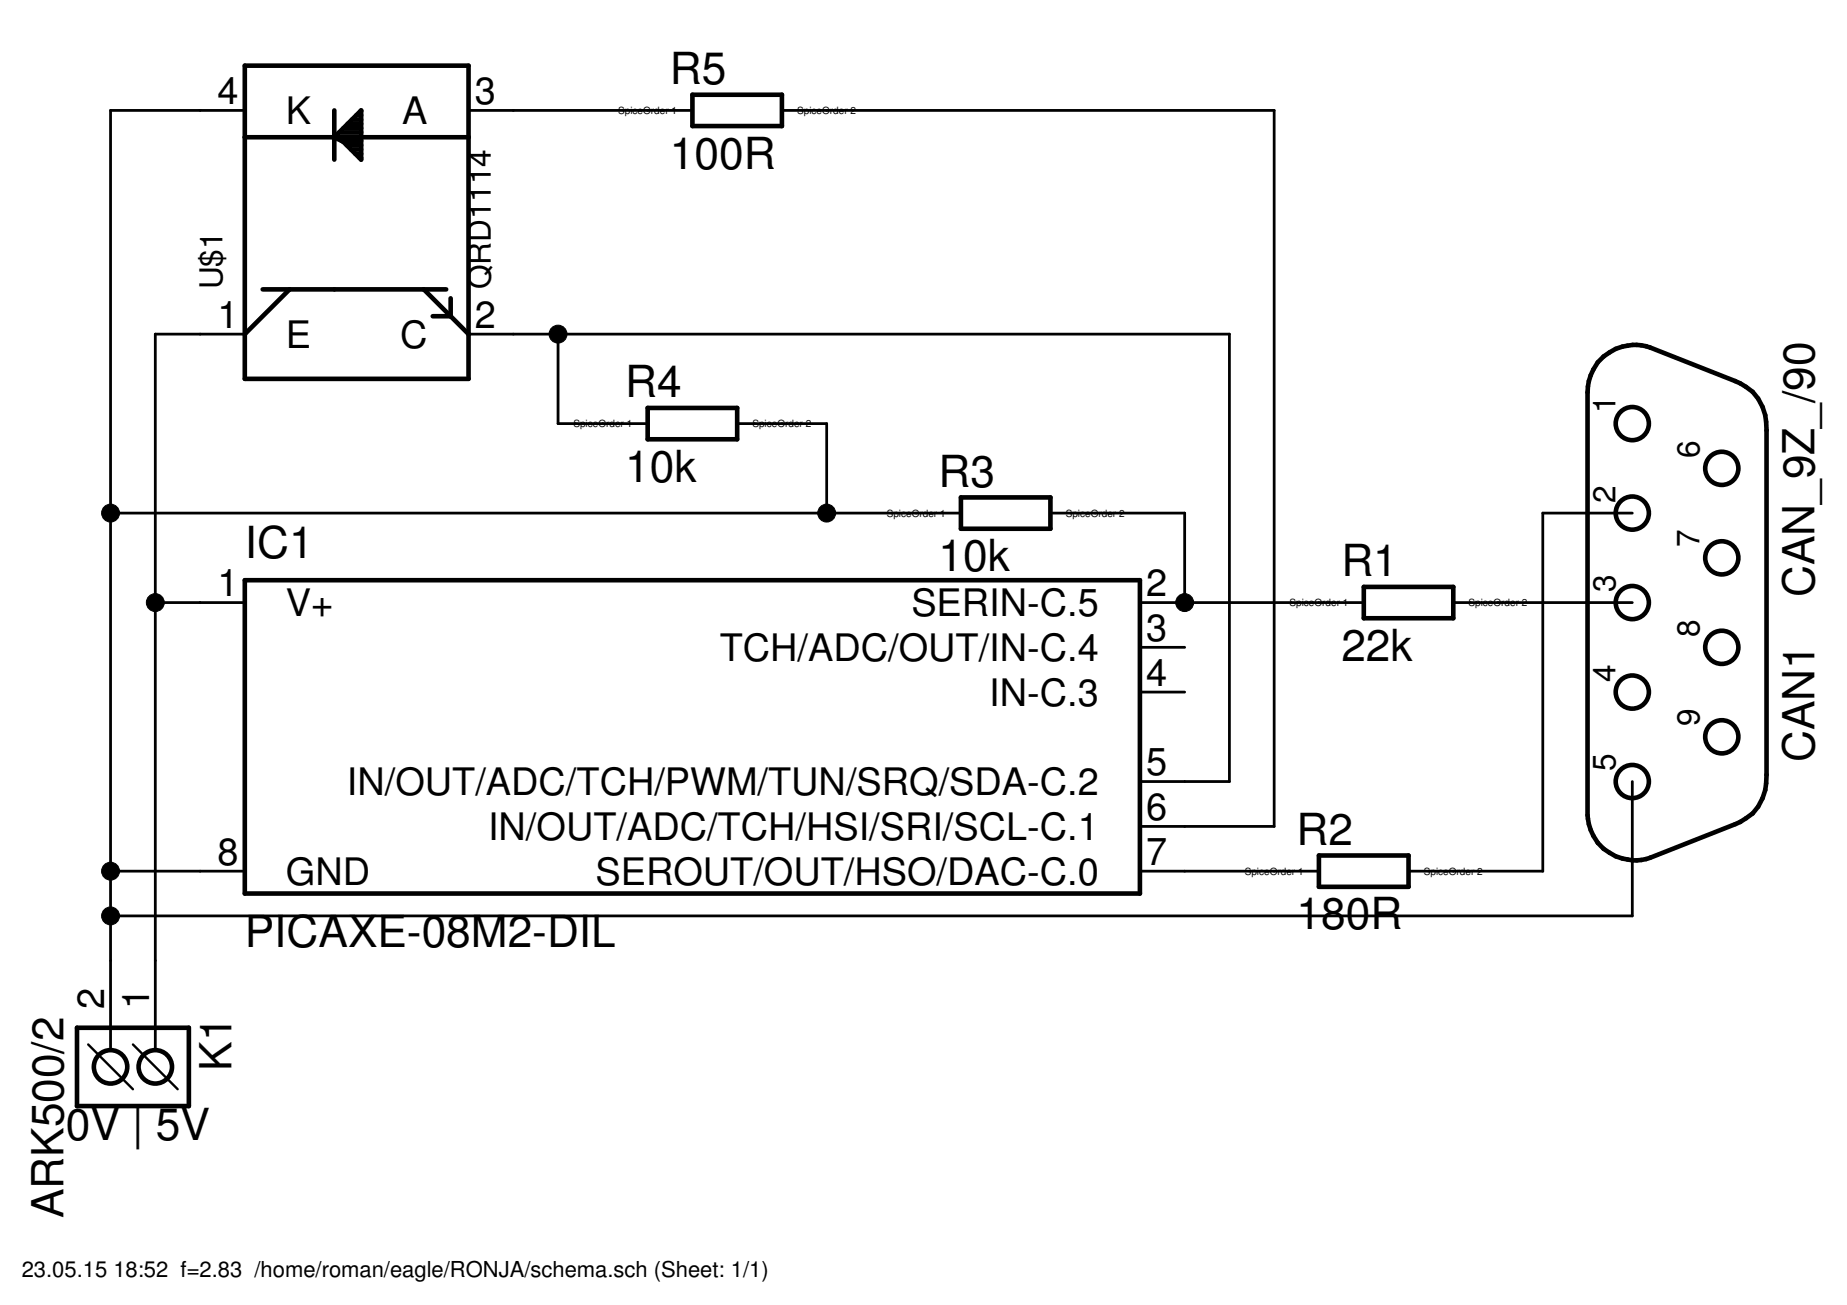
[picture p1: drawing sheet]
<?xml version="1.0" encoding="utf-8"?>
<!DOCTYPE eagle SYSTEM "eagle.dtd">
<!--
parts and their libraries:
Copyright (C) PaJa 2011-2014
-->
<eagle version="7.3.0">
<drawing>
<settings>
<setting alwaysvectorfont="no"/>
<setting verticaltext="up"/>
</settings>
<grid distance="0.1" unitdist="inch" unit="inch" style="lines" multiple="1" display="no" altdistance="0.01" altunitdist="inch" altunit="inch"/>
<schematic xreflabel="%F%N/%S.%C%R" xrefpart="/%S.%C%R">
<libraries>
<library name="PICAXE">
<symbols>
<symbol name="PICAXE-08M2">
<wire x1="-25.4" y1="-8.89" x2="-25.4" y2="8.89" width="0.254" layer="94"/>
<wire x1="-25.4" y1="8.89" x2="25.4" y2="8.89" width="0.254" layer="94"/>
<wire x1="25.4" y1="8.89" x2="25.4" y2="-8.89" width="0.254" layer="94"/>
<wire x1="25.4" y1="-8.89" x2="-25.4" y2="-8.89" width="0.254" layer="94"/>
<pin name="V+@1" x="-27.94" y="7.62" length="short" direction="pwr"/>
<pin name="SERIN-C.5@2" x="27.94" y="7.62" length="short" direction="in" rot="R180"/>
<pin name="TCH/ADC/OUT/IN-C.4@3" x="27.94" y="5.08" length="short" rot="R180"/>
<pin name="IN-C.3@4" x="27.94" y="2.54" length="short" direction="in" rot="R180"/>
<pin name="IN/OUT/ADC/TCH/PWM/TUN/SRQ/SDA-C.2@5" x="27.94" y="-2.54" length="short" rot="R180"/>
<pin name="IN/OUT/ADC/TCH/HSI/SRI/SCL-C.1@6" x="27.94" y="-5.08" length="short" rot="R180"/>
<pin name="SEROUT/OUT/HSO/DAC-C.0@7" x="27.94" y="-7.62" length="short" direction="out" rot="R180"/>
<pin name="GND@8" x="-27.94" y="-7.62" length="short" direction="pwr"/>
<text x="-25.4" y="10.16" size="1.778" layer="95">&gt;NAME</text>
<text x="-25.4" y="-10.16" size="1.778" layer="96" align="top-left">&gt;VALUE</text>
</symbol>
</symbols>
<devicesets>
<deviceset name="PICAXE-08M2" prefix="IC">
<gates>
<gate name="G$1" symbol="PICAXE-08M2" x="17.78" y="-10.16"/>
</gates>
<devices>
<device name="-DIL" package="DIL8">
<connects>
<connect gate="G$1" pin="GND@8" pad="8"/>
<connect gate="G$1" pin="IN-C.3@4" pad="4"/>
<connect gate="G$1" pin="IN/OUT/ADC/TCH/HSI/SRI/SCL-C.1@6" pad="6"/>
<connect gate="G$1" pin="IN/OUT/ADC/TCH/PWM/TUN/SRQ/SDA-C.2@5" pad="5"/>
<connect gate="G$1" pin="SERIN-C.5@2" pad="2"/>
<connect gate="G$1" pin="SEROUT/OUT/HSO/DAC-C.0@7" pad="7"/>
<connect gate="G$1" pin="TCH/ADC/OUT/IN-C.4@3" pad="3"/>
<connect gate="G$1" pin="V+@1" pad="1"/>
</connects>
<technologies>
<technology name=""/>
</technologies>
</device>
<device name="-SMD" package="SOIC8">
<connects>
<connect gate="G$1" pin="GND@8" pad="8"/>
<connect gate="G$1" pin="IN-C.3@4" pad="4"/>
<connect gate="G$1" pin="IN/OUT/ADC/TCH/HSI/SRI/SCL-C.1@6" pad="6"/>
<connect gate="G$1" pin="IN/OUT/ADC/TCH/PWM/TUN/SRQ/SDA-C.2@5" pad="5"/>
<connect gate="G$1" pin="SERIN-C.5@2" pad="2"/>
<connect gate="G$1" pin="SEROUT/OUT/HSO/DAC-C.0@7" pad="7"/>
<connect gate="G$1" pin="TCH/ADC/OUT/IN-C.4@3" pad="3"/>
<connect gate="G$1" pin="V+@1" pad="1"/>
</connects>
<technologies>
<technology name=""/>
</technologies>
</device>
</devices>
</deviceset>
</devicesets>
</library>
<library name="eagle-ltspice">
<symbols>
<symbol name="R">
<wire x1="-2.54" y1="-0.889" x2="2.54" y2="-0.889" width="0.254" layer="94"/>
<wire x1="2.54" y1="0.889" x2="-2.54" y2="0.889" width="0.254" layer="94"/>
<wire x1="2.54" y1="-0.889" x2="2.54" y2="0.889" width="0.254" layer="94"/>
<wire x1="-2.54" y1="-0.889" x2="-2.54" y2="0.889" width="0.254" layer="94"/>
<pin name="1" x="-5.08" y="0" visible="off" length="short" direction="pas" swaplevel="1"/>
<pin name="2" x="5.08" y="0" visible="off" length="short" direction="pas" swaplevel="1" rot="R180"/>
<text x="-3.81" y="1.4986" size="1.778" layer="95">&gt;NAME</text>
<text x="-3.81" y="-3.302" size="1.778" layer="96">&gt;VALUE</text>
<text x="-5.08" y="0" size="0.4064" layer="99" align="center">SpiceOrder 1</text>
<text x="5.08" y="0" size="0.4064" layer="99" align="center">SpiceOrder 2</text>
</symbol>
</symbols>
<devicesets>
<deviceset name="R" prefix="R" uservalue="yes">
<gates>
<gate name="G$1" symbol="R" x="0" y="0"/>
</gates>
<devices>
<device name="0204/7" package="0204/7">
<connects>
<connect gate="G$1" pin="1" pad="1"/>
<connect gate="G$1" pin="2" pad="2"/>
</connects>
<technologies>
<technology name="">
<attribute name="SPICEMODEL" value="NONE" constant="no"/>
<attribute name="SPICEPREFIX" value="R" constant="no"/>
</technology>
</technologies>
</device>
<device name="0207/10" package="0207/10">
<connects>
<connect gate="G$1" pin="1" pad="1"/>
<connect gate="G$1" pin="2" pad="2"/>
</connects>
<technologies>
<technology name="">
<attribute name="SPICEMODEL" value="NONE" constant="no"/>
<attribute name="SPICEPREFIX" value="R" constant="no"/>
</technology>
</technologies>
</device>
<device name="R0201" package="R0201">
<connects>
<connect gate="G$1" pin="1" pad="1"/>
<connect gate="G$1" pin="2" pad="2"/>
</connects>
<technologies>
<technology name="">
<attribute name="SPICEMODEL" value="NONE" constant="no"/>
<attribute name="SPICEPREFIX" value="R" constant="no"/>
</technology>
</technologies>
</device>
<device name="R0402" package="R0402">
<connects>
<connect gate="G$1" pin="1" pad="1"/>
<connect gate="G$1" pin="2" pad="2"/>
</connects>
<technologies>
<technology name="">
<attribute name="SPICEMODEL" value="NONE" constant="no"/>
<attribute name="SPICEPREFIX" value="R" constant="no"/>
</technology>
</technologies>
</device>
<device name="R0603" package="R0603">
<connects>
<connect gate="G$1" pin="1" pad="1"/>
<connect gate="G$1" pin="2" pad="2"/>
</connects>
<technologies>
<technology name="">
<attribute name="SPICEMODEL" value="NONE" constant="no"/>
<attribute name="SPICEPREFIX" value="R" constant="no"/>
</technology>
</technologies>
</device>
<device name="" package="R0805">
<connects>
<connect gate="G$1" pin="1" pad="1"/>
<connect gate="G$1" pin="2" pad="2"/>
</connects>
<technologies>
<technology name="">
<attribute name="SPICEMODEL" value="NONE" constant="no"/>
<attribute name="SPICEPREFIX" value="R" constant="no"/>
</technology>
</technologies>
</device>
<device name="R1005" package="R1005">
<connects>
<connect gate="G$1" pin="1" pad="1"/>
<connect gate="G$1" pin="2" pad="2"/>
</connects>
<technologies>
<technology name="">
<attribute name="SPICEMODEL" value="NONE" constant="no"/>
<attribute name="SPICEPREFIX" value="R" constant="no"/>
</technology>
</technologies>
</device>
<device name="R1206" package="R1206">
<connects>
<connect gate="G$1" pin="1" pad="1"/>
<connect gate="G$1" pin="2" pad="2"/>
</connects>
<technologies>
<technology name="">
<attribute name="SPICEMODEL" value="NONE" constant="no"/>
<attribute name="SPICEPREFIX" value="R" constant="no"/>
</technology>
</technologies>
</device>
<device name="R1210" package="R1210">
<connects>
<connect gate="G$1" pin="1" pad="1"/>
<connect gate="G$1" pin="2" pad="2"/>
</connects>
<technologies>
<technology name="">
<attribute name="SPICEMODEL" value="NONE" constant="no"/>
<attribute name="SPICEPREFIX" value="R" constant="no"/>
</technology>
</technologies>
</device>
<device name="R1218" package="R1218">
<connects>
<connect gate="G$1" pin="1" pad="1"/>
<connect gate="G$1" pin="2" pad="2"/>
</connects>
<technologies>
<technology name="">
<attribute name="SPICEMODEL" value="NONE" constant="no"/>
<attribute name="SPICEPREFIX" value="R" constant="no"/>
</technology>
</technologies>
</device>
<device name="R2010" package="R2010">
<connects>
<connect gate="G$1" pin="1" pad="1"/>
<connect gate="G$1" pin="2" pad="2"/>
</connects>
<technologies>
<technology name="">
<attribute name="SPICEMODEL" value="NONE" constant="no"/>
<attribute name="SPICEPREFIX" value="R" constant="no"/>
</technology>
</technologies>
</device>
<device name="R2012" package="R2012">
<connects>
<connect gate="G$1" pin="1" pad="1"/>
<connect gate="G$1" pin="2" pad="2"/>
</connects>
<technologies>
<technology name="">
<attribute name="SPICEMODEL" value="NONE" constant="no"/>
<attribute name="SPICEPREFIX" value="R" constant="no"/>
</technology>
</technologies>
</device>
<device name="R2512" package="R2512">
<connects>
<connect gate="G$1" pin="1" pad="1"/>
<connect gate="G$1" pin="2" pad="2"/>
</connects>
<technologies>
<technology name="">
<attribute name="SPICEMODEL" value="NONE" constant="no"/>
<attribute name="SPICEPREFIX" value="R" constant="no"/>
</technology>
</technologies>
</device>
<device name="R3216" package="R3216">
<connects>
<connect gate="G$1" pin="1" pad="1"/>
<connect gate="G$1" pin="2" pad="2"/>
</connects>
<technologies>
<technology name="">
<attribute name="SPICEMODEL" value="NONE" constant="no"/>
<attribute name="SPICEPREFIX" value="R" constant="no"/>
</technology>
</technologies>
</device>
<device name="R3225" package="R3225">
<connects>
<connect gate="G$1" pin="1" pad="1"/>
<connect gate="G$1" pin="2" pad="2"/>
</connects>
<technologies>
<technology name="">
<attribute name="SPICEMODEL" value="NONE" constant="no"/>
<attribute name="SPICEPREFIX" value="R" constant="no"/>
</technology>
</technologies>
</device>
<device name="R4527" package="R4527">
<connects>
<connect gate="G$1" pin="1" pad="1"/>
<connect gate="G$1" pin="2" pad="2"/>
</connects>
<technologies>
<technology name="">
<attribute name="SPICEMODEL" value="NONE" constant="no"/>
<attribute name="SPICEPREFIX" value="R" constant="no"/>
</technology>
</technologies>
</device>
<device name="R5025" package="R5025">
<connects>
<connect gate="G$1" pin="1" pad="1"/>
<connect gate="G$1" pin="2" pad="2"/>
</connects>
<technologies>
<technology name="">
<attribute name="SPICEMODEL" value="NONE" constant="no"/>
<attribute name="SPICEPREFIX" value="R" constant="no"/>
</technology>
</technologies>
</device>
<device name="R6332" package="R6332">
<connects>
<connect gate="G$1" pin="1" pad="1"/>
<connect gate="G$1" pin="2" pad="2"/>
</connects>
<technologies>
<technology name="">
<attribute name="SPICEMODEL" value="NONE" constant="no"/>
<attribute name="SPICEPREFIX" value="R" constant="no"/>
</technology>
</technologies>
</device>
</devices>
</deviceset>
</devicesets>
</library>
<library name="SparkFun">
<symbols>
<symbol name="QRD1114">
<wire x1="-5.08" y1="5.08" x2="-5.08" y2="-7.62" width="0.254" layer="94"/>
<wire x1="-5.08" y1="-7.62" x2="-2.54" y2="-7.62" width="0.254" layer="94"/>
<wire x1="-2.54" y1="-7.62" x2="8.636" y2="-7.62" width="0.254" layer="94"/>
<wire x1="8.636" y1="-7.62" x2="12.7" y2="-7.62" width="0.254" layer="94"/>
<wire x1="12.7" y1="-7.62" x2="12.7" y2="5.08" width="0.254" layer="94"/>
<wire x1="12.7" y1="5.08" x2="8.636" y2="5.08" width="0.254" layer="94"/>
<wire x1="8.636" y1="5.08" x2="-2.54" y2="5.08" width="0.254" layer="94"/>
<wire x1="-2.54" y1="5.08" x2="-5.08" y2="5.08" width="0.254" layer="94"/>
<wire x1="-2.54" y1="5.08" x2="-1.524" y2="4.064" width="0.254" layer="94"/>
<wire x1="-1.524" y1="4.064" x2="0" y2="2.54" width="0.254" layer="94"/>
<wire x1="0" y1="2.54" x2="0" y2="-2.54" width="0.254" layer="94"/>
<wire x1="0" y1="-2.54" x2="0" y2="-5.08" width="0.254" layer="94"/>
<wire x1="0" y1="-5.08" x2="-2.54" y2="-7.62" width="0.254" layer="94"/>
<wire x1="0" y1="2.54" x2="0" y2="3.81" width="0.254" layer="94"/>
<wire x1="0" y1="-5.08" x2="0" y2="-6.604" width="0.254" layer="94"/>
<wire x1="-1.524" y1="4.064" x2="-1.524" y2="3.048" width="0.254" layer="94"/>
<wire x1="-1.524" y1="4.064" x2="-0.508" y2="4.064" width="0.254" layer="94"/>
<wire x1="8.636" y1="5.08" x2="8.636" y2="-7.62" width="0.254" layer="94"/>
<wire x1="7.366" y1="-2.54" x2="10.16" y2="-2.54" width="0.254" layer="94"/>
<text x="0" y="5.08" size="1.27" layer="96">&gt;Value</text>
<text x="0" y="-10.16" size="1.27" layer="95">&gt;Name</text>
<pin name="C" x="-2.54" y="7.62" length="short" rot="R270"/>
<pin name="E" x="-2.54" y="-10.16" length="short" rot="R90"/>
<pin name="K" x="10.16" y="-10.16" length="short" rot="R90"/>
<pin name="A" x="10.16" y="7.62" length="short" rot="R270"/>
<polygon width="0.254" layer="94">
<vertex x="8.636" y="-2.54"/>
<vertex x="10.16" y="-1.016"/>
<vertex x="7.366" y="-1.016"/>
<vertex x="8.382" y="-2.032"/>
</polygon>
</symbol>
</symbols>
<devicesets>
<deviceset name="QRD1114">
<gates>
<gate name="G$1" symbol="QRD1114" x="-5.08" y="0"/>
</gates>
<devices>
<device name="" package="QRD1114">
<connects>
<connect gate="G$1" pin="A" pad="3"/>
<connect gate="G$1" pin="C" pad="2"/>
<connect gate="G$1" pin="E" pad="1"/>
<connect gate="G$1" pin="K" pad="4"/>
</connects>
<technologies>
<technology name=""/>
</technologies>
</device>
</devices>
</deviceset>
</devicesets>
</library>
<library name="#PaJa_konektory">
<symbols>
<symbol name="ARK500/2">
<wire x1="-1.268" y1="1.906" x2="-1.268" y2="-4.446" width="0.254" layer="94"/>
<wire x1="-1.268" y1="-4.446" x2="3.178" y2="-4.446" width="0.254" layer="94"/>
<wire x1="3.178" y1="-4.446" x2="3.178" y2="1.906" width="0.254" layer="94"/>
<wire x1="3.178" y1="1.906" x2="-1.268" y2="1.906" width="0.254" layer="94"/>
<wire x1="-0.317" y1="-1.268" x2="2.219" y2="1.268" width="0.127" layer="94"/>
<wire x1="-0.317" y1="-3.804" x2="2.219" y2="-1.268" width="0.127" layer="94"/>
<circle x="0.951" y="0" radius="0.951" width="0.254" layer="94"/>
<circle x="0.951" y="-2.536" radius="0.951" width="0.254" layer="94"/>
<text x="-1.8865" y="2.539" size="1.778" layer="95">&gt;Name</text>
<text x="-1.8865" y="-6.979" size="1.778" layer="96">&gt;Value</text>
<text x="1.897" y="-4.1245" size="0.254" layer="100">PaJa</text>
<pin name="K1" x="-5.08" y="0" visible="pad" length="middle" direction="pas" swaplevel="1"/>
<pin name="K2" x="-5.08" y="-2.54" visible="pad" length="middle" direction="pas" swaplevel="1"/>
</symbol>
<symbol name="CAN-9Z">
<wire x1="-9.779" y1="-5.08" x2="9.779" y2="-5.08" width="0.254" layer="94"/>
<wire x1="11.938" y1="5.08" x2="-12.065" y2="5.08" width="0.254" layer="94"/>
<wire x1="14.478" y1="1.524" x2="12.573" y2="-3.302" width="0.254" layer="94"/>
<wire x1="10.6426" y1="-5.0038" x2="11.0998" y2="-4.8514" width="0.254" layer="94"/>
<wire x1="11.0998" y1="-4.8514" x2="11.5824" y2="-4.5974" width="0.254" layer="94"/>
<wire x1="11.5824" y1="-4.5974" x2="11.9634" y2="-4.2926" width="0.254" layer="94"/>
<wire x1="11.9634" y1="-4.2926" x2="12.2428" y2="-3.9116" width="0.254" layer="94"/>
<wire x1="12.2428" y1="-3.9116" x2="12.446" y2="-3.5814" width="0.254" layer="94"/>
<wire x1="12.446" y1="-3.5814" x2="12.573" y2="-3.302" width="0.254" layer="94"/>
<wire x1="9.779" y1="-5.08" x2="10.2616" y2="-5.0546" width="0.254" layer="94"/>
<wire x1="10.2616" y1="-5.0546" x2="10.6426" y2="-5.0038" width="0.254" layer="94"/>
<wire x1="14.478" y1="1.524" x2="14.5542" y2="1.7526" width="0.254" layer="94"/>
<wire x1="14.5542" y1="1.7526" x2="14.605" y2="2.032" width="0.254" layer="94"/>
<wire x1="14.605" y1="2.032" x2="14.6304" y2="2.286" width="0.254" layer="94"/>
<wire x1="14.6304" y1="2.286" x2="14.6304" y2="2.5146" width="0.254" layer="94"/>
<wire x1="14.6304" y1="2.5146" x2="14.5796" y2="2.8194" width="0.254" layer="94"/>
<wire x1="14.5796" y1="2.8194" x2="14.5288" y2="3.0988" width="0.254" layer="94"/>
<wire x1="14.5288" y1="3.0988" x2="14.4018" y2="3.4798" width="0.254" layer="94"/>
<wire x1="14.4018" y1="3.4798" x2="14.1986" y2="3.8354" width="0.254" layer="94"/>
<wire x1="14.1986" y1="3.8354" x2="13.97" y2="4.1656" width="0.254" layer="94"/>
<wire x1="13.97" y1="4.1656" x2="13.6398" y2="4.4958" width="0.254" layer="94"/>
<wire x1="13.6398" y1="4.4958" x2="13.2334" y2="4.7498" width="0.254" layer="94"/>
<wire x1="13.2334" y1="4.7498" x2="12.9032" y2="4.9022" width="0.254" layer="94"/>
<wire x1="12.9032" y1="4.9022" x2="12.573" y2="5.0038" width="0.254" layer="94"/>
<wire x1="12.573" y1="5.0038" x2="12.2682" y2="5.0546" width="0.254" layer="94"/>
<wire x1="12.2682" y1="5.0546" x2="11.938" y2="5.08" width="0.254" layer="94"/>
<wire x1="-14.478" y1="1.524" x2="-12.573" y2="-3.302" width="0.254" layer="94"/>
<wire x1="-10.6426" y1="-5.0038" x2="-11.0998" y2="-4.8514" width="0.254" layer="94"/>
<wire x1="-11.0998" y1="-4.8514" x2="-11.5824" y2="-4.5974" width="0.254" layer="94"/>
<wire x1="-11.5824" y1="-4.5974" x2="-11.9634" y2="-4.2926" width="0.254" layer="94"/>
<wire x1="-11.9634" y1="-4.2926" x2="-12.2428" y2="-3.9116" width="0.254" layer="94"/>
<wire x1="-12.2428" y1="-3.9116" x2="-12.446" y2="-3.5814" width="0.254" layer="94"/>
<wire x1="-12.446" y1="-3.5814" x2="-12.573" y2="-3.302" width="0.254" layer="94"/>
<wire x1="-10.2616" y1="-5.0546" x2="-10.6426" y2="-5.0038" width="0.254" layer="94"/>
<wire x1="-14.478" y1="1.524" x2="-14.5542" y2="1.7526" width="0.254" layer="94"/>
<wire x1="-14.5542" y1="1.7526" x2="-14.605" y2="2.032" width="0.254" layer="94"/>
<wire x1="-14.605" y1="2.032" x2="-14.6304" y2="2.286" width="0.254" layer="94"/>
<wire x1="-14.6304" y1="2.286" x2="-14.6304" y2="2.5146" width="0.254" layer="94"/>
<wire x1="-14.6304" y1="2.5146" x2="-14.5796" y2="2.8194" width="0.254" layer="94"/>
<wire x1="-14.5796" y1="2.8194" x2="-14.5288" y2="3.0988" width="0.254" layer="94"/>
<wire x1="-14.5288" y1="3.0988" x2="-14.4018" y2="3.4798" width="0.254" layer="94"/>
<wire x1="-14.4018" y1="3.4798" x2="-14.1986" y2="3.8354" width="0.254" layer="94"/>
<wire x1="-14.1986" y1="3.8354" x2="-13.97" y2="4.1656" width="0.254" layer="94"/>
<wire x1="-13.97" y1="4.1656" x2="-13.6398" y2="4.4958" width="0.254" layer="94"/>
<wire x1="-13.6398" y1="4.4958" x2="-13.2334" y2="4.7498" width="0.254" layer="94"/>
<wire x1="-13.2334" y1="4.7498" x2="-12.9032" y2="4.9022" width="0.254" layer="94"/>
<wire x1="-12.9032" y1="4.9022" x2="-12.573" y2="5.0038" width="0.254" layer="94"/>
<wire x1="-12.573" y1="5.0038" x2="-12.2682" y2="5.0546" width="0.254" layer="94"/>
<wire x1="-12.2682" y1="5.0546" x2="-12.065" y2="5.08" width="0.254" layer="94"/>
<wire x1="-9.779" y1="-5.08" x2="-10.2616" y2="-5.0546" width="0.254" layer="94"/>
<circle x="7.62" y="-2.54" radius="0.9398" width="0.254" layer="94"/>
<circle x="2.54" y="-2.54" radius="0.9398" width="0.254" layer="94"/>
<circle x="-2.54" y="-2.54" radius="0.9398" width="0.254" layer="94"/>
<circle x="-7.62" y="-2.54" radius="0.9398" width="0.254" layer="94"/>
<circle x="-10.16" y="2.54" radius="0.9398" width="0.254" layer="94"/>
<circle x="-5.08" y="2.54" radius="0.9398" width="0.254" layer="94"/>
<circle x="0" y="2.54" radius="0.9398" width="0.254" layer="94"/>
<circle x="5.08" y="2.54" radius="0.9398" width="0.254" layer="94"/>
<circle x="10.16" y="2.54" radius="0.9398" width="0.254" layer="94"/>
<text x="9.2075" y="-1.27" size="1.27" layer="94" rot="MR0">6</text>
<text x="4.1275" y="-1.27" size="1.27" layer="94" rot="MR0">7</text>
<text x="-0.9525" y="-1.27" size="1.27" layer="94" rot="MR0">8</text>
<text x="-6.0325" y="-1.27" size="1.27" layer="94" rot="MR0">9</text>
<text x="-0.7938" y="-4.6038" size="0.254" layer="100" rot="MR180">PaJa</text>
<text x="-9.0488" y="-6.0325" size="1.778" layer="95" rot="MR180">&gt;Name</text>
<text x="0.3175" y="-6.0325" size="1.778" layer="96" rot="MR180">&gt;Value</text>
<text x="-8.5725" y="3.4925" size="1.27" layer="94" rot="MR0">5</text>
<text x="-3.4925" y="3.4925" size="1.27" layer="94" rot="MR0">4</text>
<text x="1.5875" y="3.4925" size="1.27" layer="94" rot="MR0">3</text>
<text x="6.6675" y="3.4925" size="1.27" layer="94" rot="MR0">2</text>
<text x="11.7475" y="3.4925" size="1.27" layer="94" rot="MR0">1</text>
<pin name="5" x="-10.16" y="2.54" visible="off" length="point" direction="pas" swaplevel="2" rot="R90"/>
<pin name="4" x="-5.08" y="2.54" visible="off" length="point" direction="pas" swaplevel="2" rot="R90"/>
<pin name="3" x="0" y="2.54" visible="off" length="point" direction="pas" swaplevel="2" rot="R90"/>
<pin name="2" x="5.08" y="2.54" visible="off" length="point" direction="pas" swaplevel="2" rot="R90"/>
<pin name="1" x="10.16" y="2.54" visible="off" length="point" direction="pas" swaplevel="2" rot="R90"/>
<pin name="6" x="7.62" y="-2.54" visible="off" length="point" direction="pas" swaplevel="2" rot="R90"/>
<pin name="7" x="2.54" y="-2.54" visible="off" length="point" direction="pas" swaplevel="2" rot="R90"/>
<pin name="8" x="-2.54" y="-2.54" visible="off" length="point" direction="pas" swaplevel="2" rot="R90"/>
<pin name="9" x="-7.62" y="-2.54" visible="off" length="point" direction="pas" swaplevel="2" rot="R90"/>
</symbol>
</symbols>
<devicesets>
<deviceset name="ARK500/2" prefix="K">
<gates>
<gate name="K" symbol="ARK500/2" x="-40.64" y="35.56" swaplevel="1"/>
</gates>
<devices>
<device name="" package="ARK500/2">
<connects>
<connect gate="K" pin="K1" pad="1"/>
<connect gate="K" pin="K2" pad="2"/>
</connects>
<technologies>
<technology name=""/>
</technologies>
</device>
</devices>
</deviceset>
<deviceset name="CAN_9Z" prefix="CAN">
<gates>
<gate name="CAN" symbol="CAN-9Z" x="0" y="0" swaplevel="1"/>
</gates>
<devices>
<device name="_/0" package="CAN9Z">
<connects>
<connect gate="CAN" pin="1" pad="1"/>
<connect gate="CAN" pin="2" pad="2"/>
<connect gate="CAN" pin="3" pad="3"/>
<connect gate="CAN" pin="4" pad="4"/>
<connect gate="CAN" pin="5" pad="5"/>
<connect gate="CAN" pin="6" pad="6"/>
<connect gate="CAN" pin="7" pad="7"/>
<connect gate="CAN" pin="8" pad="8"/>
<connect gate="CAN" pin="9" pad="9"/>
</connects>
<technologies>
<technology name=""/>
</technologies>
</device>
<device name="_/90" package="CAN9Z/90">
<connects>
<connect gate="CAN" pin="1" pad="1"/>
<connect gate="CAN" pin="2" pad="2"/>
<connect gate="CAN" pin="3" pad="3"/>
<connect gate="CAN" pin="4" pad="4"/>
<connect gate="CAN" pin="5" pad="5"/>
<connect gate="CAN" pin="6" pad="6"/>
<connect gate="CAN" pin="7" pad="7"/>
<connect gate="CAN" pin="8" pad="8"/>
<connect gate="CAN" pin="9" pad="9"/>
</connects>
<technologies>
<technology name=""/>
</technologies>
</device>
</devices>
</deviceset>
</devicesets>
</library>
</libraries>
<attributes>
</attributes>
<variantdefs>
</variantdefs>
<classes>
<class number="0" name="default" width="0" drill="0">
</class>
</classes>
<parts>
<part name="IC1" library="PICAXE" deviceset="PICAXE-08M2" device="-DIL"/>
<part name="R1" library="eagle-ltspice" deviceset="R" device="0207/10" value="22k"/>
<part name="R2" library="eagle-ltspice" deviceset="R" device="0207/10" value="180R"/>
<part name="R3" library="eagle-ltspice" deviceset="R" device="0207/10" value="10k"/>
<part name="U$1" library="SparkFun" deviceset="QRD1114" device=""/>
<part name="R4" library="eagle-ltspice" deviceset="R" device="0207/10" value="10k"/>
<part name="R5" library="eagle-ltspice" deviceset="R" device="0207/10" value="100R"/>
<part name="K1" library="#PaJa_konektory" deviceset="ARK500/2" device=""/>
<part name="CAN1" library="#PaJa_konektory" deviceset="CAN_9Z" device="_/90"/>
</parts>
<sheets>
<sheet>
<plain>
<text x="25.4" y="63.5" size="1.778" layer="91">0V | 5V</text>
</plain>
<instances>
<instance part="IC1" gate="G$1" x="60.96" y="86.36"/>
<instance part="R1" gate="G$1" x="101.6" y="93.98"/>
<instance part="R2" gate="G$1" x="99.06" y="78.74"/>
<instance part="R3" gate="G$1" x="78.74" y="99.06"/>
<instance part="U$1" gate="G$1" x="43.18" y="111.76" rot="MR90"/>
<instance part="R4" gate="G$1" x="60.96" y="104.14"/>
<instance part="R5" gate="G$1" x="63.5" y="121.92"/>
<instance part="K1" gate="K" x="30.48" y="68.58" rot="R270"/>
<instance part="CAN1" gate="CAN" x="116.84" y="93.98" rot="R90"/>
</instances>
<busses>
</busses>
<nets>
<net name="N$1" class="0">
<segment>
<pinref part="IC1" gate="G$1" pin="SEROUT/OUT/HSO/DAC-C.0@7"/>
<pinref part="R2" gate="G$1" pin="1"/>
<wire x1="88.9" y1="78.74" x2="93.98" y2="78.74" width="0.1524" layer="91"/>
</segment>
</net>
<net name="N$2" class="0">
<segment>
<pinref part="R1" gate="G$1" pin="2"/>
<pinref part="CAN1" gate="CAN" pin="3"/>
<wire x1="106.68" y1="93.98" x2="114.3" y2="93.98" width="0.1524" layer="91"/>
</segment>
</net>
<net name="N$3" class="0">
<segment>
<pinref part="R2" gate="G$1" pin="2"/>
<wire x1="104.14" y1="78.74" x2="109.22" y2="78.74" width="0.1524" layer="91"/>
<wire x1="109.22" y1="78.74" x2="109.22" y2="99.06" width="0.1524" layer="91"/>
<pinref part="CAN1" gate="CAN" pin="2"/>
<wire x1="109.22" y1="99.06" x2="114.3" y2="99.06" width="0.1524" layer="91"/>
</segment>
</net>
<net name="N$10" class="0">
<segment>
<pinref part="R1" gate="G$1" pin="1"/>
<pinref part="IC1" gate="G$1" pin="SERIN-C.5@2"/>
<wire x1="88.9" y1="93.98" x2="96.52" y2="93.98" width="0.1524" layer="91"/>
<wire x1="88.9" y1="99.06" x2="88.9" y2="93.98" width="0.1524" layer="91"/>
<junction x="88.9" y="93.98"/>
<pinref part="R3" gate="G$1" pin="2"/>
<wire x1="83.82" y1="99.06" x2="88.9" y2="99.06" width="0.1524" layer="91"/>
</segment>
</net>
<net name="N$9" class="0">
<segment>
<pinref part="IC1" gate="G$1" pin="V+@1"/>
<wire x1="33.02" y1="93.98" x2="30.48" y2="93.98" width="0.1524" layer="91"/>
<pinref part="K1" gate="K" pin="K1"/>
<wire x1="30.48" y1="93.98" x2="30.48" y2="73.66" width="0.1524" layer="91"/>
<wire x1="30.48" y1="93.98" x2="30.48" y2="109.22" width="0.1524" layer="91"/>
<junction x="30.48" y="93.98"/>
<pinref part="U$1" gate="G$1" pin="E"/>
<wire x1="30.48" y1="109.22" x2="33.02" y2="109.22" width="0.1524" layer="91"/>
</segment>
</net>
<net name="N$4" class="0">
<segment>
<pinref part="U$1" gate="G$1" pin="A"/>
<pinref part="R5" gate="G$1" pin="1"/>
<wire x1="50.8" y1="121.92" x2="58.42" y2="121.92" width="0.1524" layer="91"/>
</segment>
</net>
<net name="N$5" class="0">
<segment>
<pinref part="IC1" gate="G$1" pin="IN/OUT/ADC/TCH/HSI/SRI/SCL-C.1@6"/>
<wire x1="88.9" y1="81.28" x2="93.98" y2="81.28" width="0.1524" layer="91"/>
<wire x1="93.98" y1="81.28" x2="93.98" y2="121.92" width="0.1524" layer="91"/>
<pinref part="R5" gate="G$1" pin="2"/>
<wire x1="93.98" y1="121.92" x2="68.58" y2="121.92" width="0.1524" layer="91"/>
</segment>
</net>
<net name="N$6" class="0">
<segment>
<pinref part="U$1" gate="G$1" pin="C"/>
<wire x1="50.8" y1="109.22" x2="53.34" y2="109.22" width="0.1524" layer="91"/>
<wire x1="53.34" y1="109.22" x2="91.44" y2="109.22" width="0.1524" layer="91"/>
<wire x1="91.44" y1="109.22" x2="91.44" y2="83.82" width="0.1524" layer="91"/>
<pinref part="IC1" gate="G$1" pin="IN/OUT/ADC/TCH/PWM/TUN/SRQ/SDA-C.2@5"/>
<wire x1="91.44" y1="83.82" x2="88.9" y2="83.82" width="0.1524" layer="91"/>
<wire x1="53.34" y1="109.22" x2="53.34" y2="104.14" width="0.1524" layer="91"/>
<junction x="53.34" y="109.22"/>
<pinref part="R4" gate="G$1" pin="1"/>
<wire x1="55.88" y1="104.14" x2="53.34" y2="104.14" width="0.1524" layer="91"/>
</segment>
</net>
<net name="N$7" class="0">
<segment>
<pinref part="R4" gate="G$1" pin="2"/>
<wire x1="68.58" y1="104.14" x2="66.04" y2="104.14" width="0.1524" layer="91"/>
<wire x1="27.94" y1="76.2" x2="114.3" y2="76.2" width="0.1524" layer="91"/>
<pinref part="CAN1" gate="CAN" pin="5"/>
<wire x1="114.3" y1="76.2" x2="114.3" y2="83.82" width="0.1524" layer="91"/>
<wire x1="68.58" y1="99.06" x2="27.94" y2="99.06" width="0.1524" layer="91"/>
<wire x1="27.94" y1="99.06" x2="27.94" y2="78.74" width="0.1524" layer="91"/>
<pinref part="IC1" gate="G$1" pin="GND@8"/>
<wire x1="33.02" y1="78.74" x2="27.94" y2="78.74" width="0.1524" layer="91"/>
<junction x="27.94" y="78.74"/>
<wire x1="27.94" y1="78.74" x2="27.94" y2="76.2" width="0.1524" layer="91"/>
<pinref part="K1" gate="K" pin="K2"/>
<wire x1="27.94" y1="76.2" x2="27.94" y2="73.66" width="0.1524" layer="91"/>
<junction x="27.94" y="76.2"/>
<wire x1="27.94" y1="99.06" x2="27.94" y2="121.92" width="0.1524" layer="91"/>
<junction x="27.94" y="99.06"/>
<pinref part="U$1" gate="G$1" pin="K"/>
<wire x1="27.94" y1="121.92" x2="33.02" y2="121.92" width="0.1524" layer="91"/>
<wire x1="68.58" y1="104.14" x2="68.58" y2="99.06" width="0.1524" layer="91"/>
<pinref part="R3" gate="G$1" pin="1"/>
<wire x1="68.58" y1="99.06" x2="73.66" y2="99.06" width="0.1524" layer="91"/>
<junction x="68.58" y="99.06"/>
</segment>
</net>
</nets>
</sheet>
</sheets>
<errors>
<approved hash="202,1,88.9,88.9,IC1,IN-C.3,,,,"/>
</errors>
</schematic>
</drawing>
</eagle>
